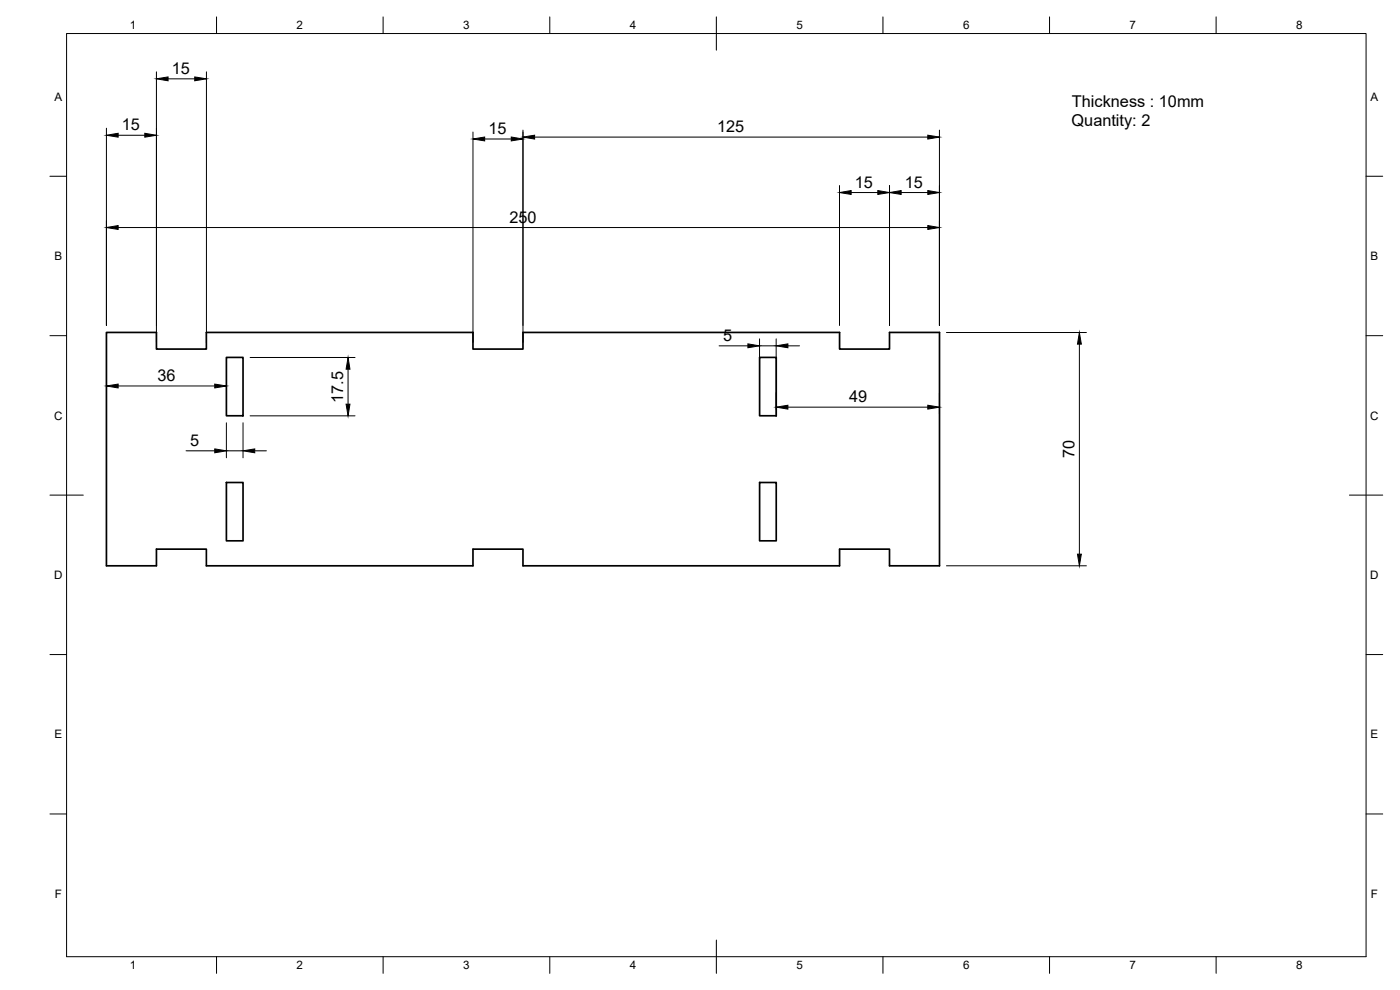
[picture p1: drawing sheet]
<svg xmlns="http://www.w3.org/2000/svg" width="420mm" height="297mm" viewBox="0 0 420 297" stroke-linecap="round" stroke-linejoin="round" font-family="sans-serif">
<!-- layer: Visible -->
<path d="M31.9 99.7h15v5h15v-5h80v5h15.1v-5h95v5h15v-5h15v70.1h-15v-5h-15v5h-95v-5h-15.1v5h-80v-5h-15v5h-15zM67.9 107.2h5v17.5h-5zM228 107.2h5v17.5h-5zM67.9 144.8h5v17.5h-5zM228 144.8h5v17.5h-5z" fill="none" stroke="#000" stroke-width=".51"/>
<!-- layer: BORDER -->
<g fill="none" stroke="#000" stroke-width=".3">
<path d="M20 10.1h390v276.9h-390zM65 5.1v5M115 5.1v5M165 5.1v5M215 5.1v10M265 5.1v5M315 5.1v5M365 5.1v5M15 52.9h5M410 52.9h5M15 100.7h5M410 100.7h5"/>
<path d="M15 148.6h10M405 148.6h10M15 196.4h5M410 196.4h5M15 244.2h5M410 244.2h5M65 287v5M115 287v5M165 287v5M215 282.1v9.9M265 287v5M315 287v5"/>
<path d="M365 287v5"/>
</g>
<!-- layer: FD_Dimensions -->
<g fill="none" stroke="#000" stroke-width=".3">
<path d="M31.9 38.5v59.2M46.9 21.6v81.1M50.4 23.7h8M62 21.6v81.1M141.9 39.6v63.1M157 39v63.7M281.9 39v58.7M35.5 40.6h8M145.5 41.7h7.9M160.4 41.1h118M251.9 55.7v42M255.4 57.8h8"/>
<path d="M267 55.7v42M270.4 57.8h8M35.5 68.3h242.9M284 99.8h42.1M35.5 115.8h29M75.1 107.3h31.5M104.5 110.8v10.5M215.8 103.8h8.7M227.9 101.7v21M227.9 103.8h5M232.9 101.7v22.6M236.5 103.8h3.4"/>
<path d="M281.9 117.9v6.4M323.9 103.3v63M55.8 135.3h8.7M67.9 126.9v10.5M67.9 135.3h5M72.9 126.9v10.5M75.1 124.8h31.5M76.5 135.3h3.4M236.5 122.2h41.9M284 169.8h42.1"/>
</g>
<g fill="#000" stroke="#000" stroke-width=".3">
<path d="M31.9 40.6l3.6-.6v1.2zM43.5 40l3.4 .6-3.4 .6zM46.9 23.7l3.5-.6v1.1zM58.4 23.1l3.6 .6-3.6 .5zM141.9 41.7l3.6-.6v1.2zM153.4 41.1l3.6 .6-3.6 .6zM157 41.1l3.4-.5v1.1zM251.9 57.8l3.5-.6v1.1zM263.4 57.2l3.6 .6-3.6 .5zM267 57.8l3.4-.6v1.1zM278.4 57.2l3.5 .6-3.5 .5zM278.4 40.6l3.5 .5-3.5 .6z"/>
<path d="M31.9 68.3l3.6-.6v1.1zM278.4 67.7l3.5 .6-3.5 .5zM31.9 115.8l3.6-.6v1.2zM64.5 115.2l3.4 .6-3.4 .6zM104.5 107.3l.5 3.5h-1.1zM224.5 103.2l3.4 .6-3.4 .5zM232.9 103.8l3.6-.6v1.1zM323.9 99.8l.6 3.5h-1.1zM64.5 134.7l3.4 .6-3.4 .6zM72.9 135.3l3.6-.6v1.2zM103.9 121.3h1.1l-.5 3.5zM232.9 122.2l3.6-.6v1.2z"/>
<path d="M278.4 121.6l3.5 .6-3.5 .6zM323.4 166.3h1.1l-.6 3.5z"/>
</g>
<g font-size="4.9">
<text x="51.6" y="22.2">15</text>
<text x="321.7" y="32">Thickness : 10mm</text>
<text x="36.6" y="39.1">15</text>
<text x="146.6" y="40.2">15</text>
<text x="215.2" y="39.7">125</text>
<text x="321.6" y="37.9">Quantity: 2</text>
<text x="256.6" y="56.3">15</text>
<text x="271.5" y="56.3">15</text>
<text x="152.9" y="66.8">250</text>
<text x="217" y="102.3">5</text>
<text x="47.2" y="114.3">36</text>
<text x="103" y="120.9" transform="rotate(-90 103 120.9)">17.5</text>
<text x="254.8" y="120.7">49</text>
<text x="57" y="133.8">5</text>
<text x="322.5" y="137.5" transform="rotate(-90 322.5 137.5)">70</text>
</g>
<g font-size="3.5">
<text x="39" y="8.8">1</text>
<text x="89" y="8.8">2</text>
<text x="139" y="8.8">3</text>
<text x="189" y="8.8">4</text>
<text x="239" y="8.8">5</text>
<text x="289" y="8.8">6</text>
<text x="339" y="8.8">7</text>
<text x="389" y="8.8">8</text>
<text x="16.3" y="30.2">A</text>
<text x="411.3" y="30.2">A</text>
<text x="16.3" y="78">B</text>
<text x="411.3" y="78">B</text>
<text x="16.2" y="125.9">C</text>
<text x="411.2" y="125.9">C</text>
<text x="16.2" y="173.7">D</text>
<text x="411.2" y="173.7">D</text>
<text x="16.3" y="221.6">E</text>
<text x="411.3" y="221.6">E</text>
<text x="16.4" y="269.4">F</text>
<text x="411.4" y="269.4">F</text>
<text x="39" y="290.8">1</text>
<text x="89" y="290.8">2</text>
<text x="139" y="290.8">3</text>
<text x="189" y="290.8">4</text>
<text x="239" y="290.8">5</text>
<text x="289" y="290.8">6</text>
<text x="339" y="290.8">7</text>
<text x="389" y="290.8">8</text>
</g>
</svg>
